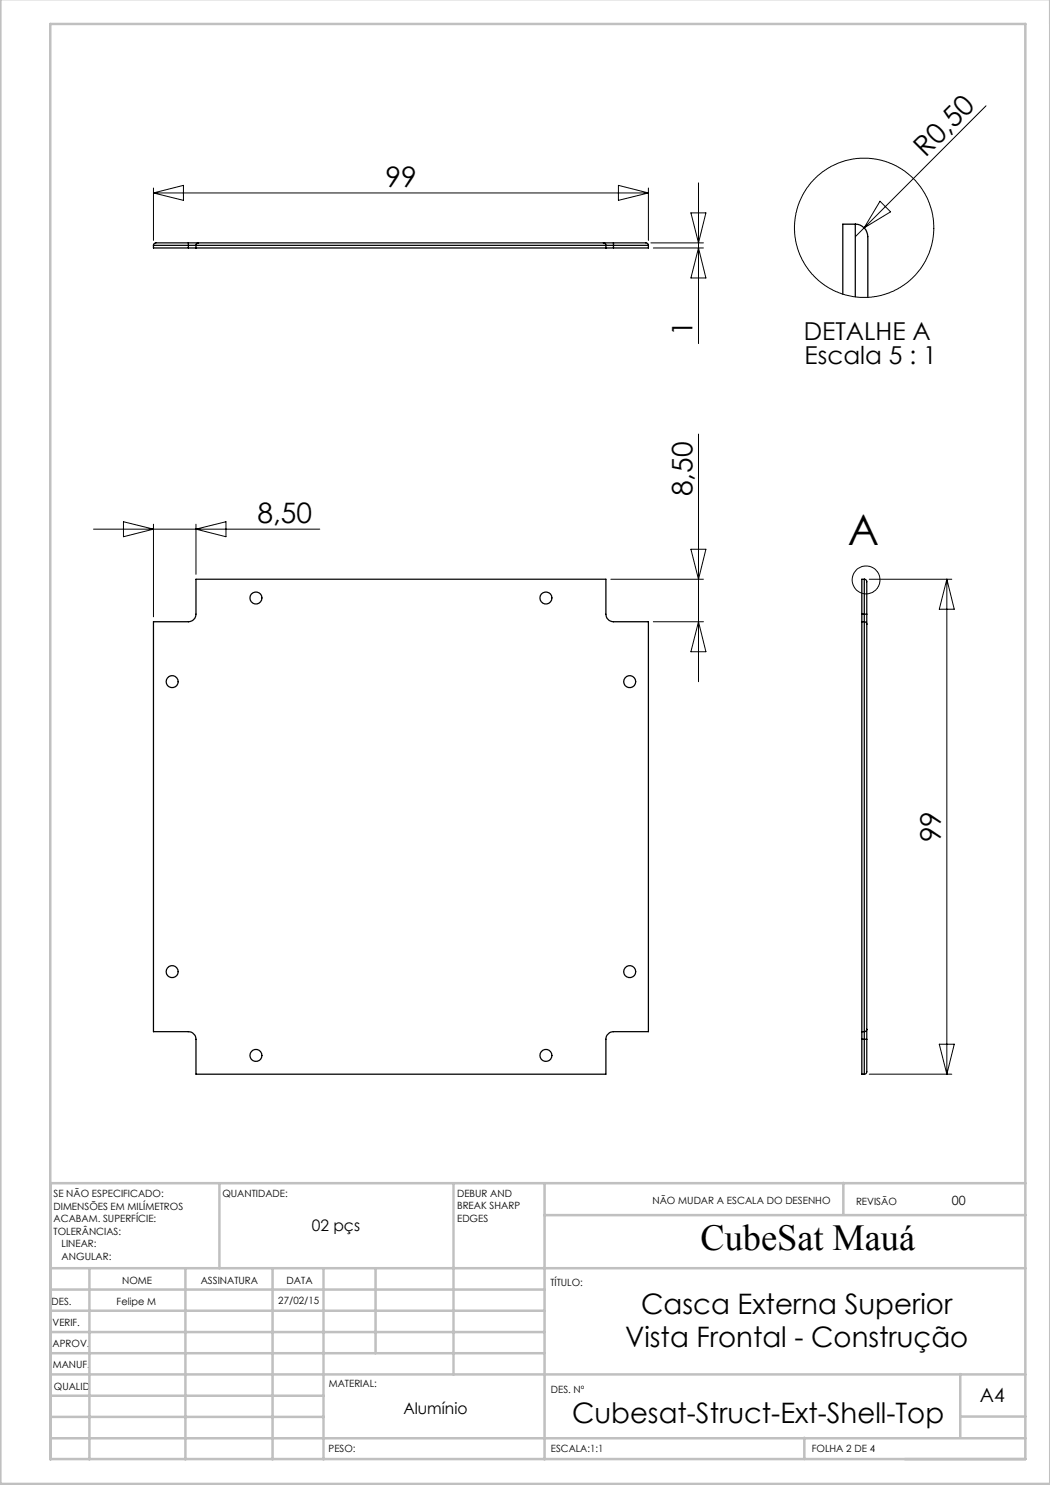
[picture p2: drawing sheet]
<svg xmlns="http://www.w3.org/2000/svg" width="210mm" height="297mm" viewBox="0 0 210 297" stroke-linecap="round" stroke-linejoin="round" font-family="sans-serif">
<g fill="none" stroke="#000" stroke-width=".2">
<path d="M30.7 37.6v10.5M30.7 38.6h99M30.7 38.6l6-1.5v3zM123.7 37.1l6 1.5-6 1.5zM129.7 37.6v10.5M139.7 36.6v32.1M197.2 21.2l-26.1 26.1M130.2 48.6h10.5M130.7 49.6h10M138.2 42.6h3l-1.5 6zM139.7 49.6l1.5 6h-3zM176 40.2l2.1 2.2-5.3 3.2z"/>
<path d="M139.7 86.8v49.5M18.7 105.8h45.3M24.7 104.3l6 1.5-6 1.5zM30.7 104.8v18.6M39.2 104.8v10.1M39.2 105.8l6-1.5v3zM122.2 115.8h18.5M138.2 109.9h3l-1.5 5.9zM173.8 115.8h16.6M189.4 115.8v99M189.4 115.8l1.5 6h-3zM130.7 124.4h10"/>
<path d="M139.7 124.4l1.5 5.9h-3zM173.8 214.8h16.6M187.9 208.8h3l-1.5 6z"/>
<circle cx="172.8" cy="45.6" r="13.9"/>
<circle cx="173.2" cy="116" r="2.77"/>
</g>
<g fill="none" stroke="#c0c0c0" stroke-width=".5">
<path d="M.1 -.1v296.9h209.9v-296.9M10.1 4.8h195v287h-195zM43.9 236.6v17M90.7 236.6v38.3M108.9 236.6v55.3M168.7 236.6v6.3M205.1 236.6h-195v55.3M10.1 253.6h195M10.1 257.9h98.8M17.9 253.6v38.3M37.1 253.6v38.3M54.5 253.6v38.3"/>
<path d="M64.7 253.6v38.3M75.1 253.6v17M108.9 243h96.2M10.1 270.6h98.8M10.1 266.4h98.8M10.1 262.1h98.8M10.1 279.1h54.6M10.1 274.9h195M192.1 274.8v12.7M10.1 287.7h195M10.1 283.4h54.6M160.9 287.5v4.3"/>
<path d="M192.1 283.3h13"/>
</g>
<g fill="none" stroke="#000" stroke-width=".25">
<path d="M30.7 49.1v.5h7M30.7 49.1h7M37.7 49.1h1.5M37.7 48.6v.5M37.7 48.6h2M37.7 49.6h1.5M37.7 48.6h-6.5l-.4 .1-.1 .4M37.7 49.1v.5M39.2 49.1v.5M39.2 49.6h82M39.2 49.1h82M39.7 48.6l-.4 .2-.1 .3"/>
<path d="M39.7 48.6h81M120.7 48.6l.3 .1 .2 .4M120.7 48.6h2M121.2 49.1h1.5M121.2 49.6h1.5M121.2 49.1v.5M122.7 48.6v.5M122.7 48.6h6.5l.4 .2 .1 .3M122.7 49.1h7M122.7 49.1v.5M129.7 49.1v.5h-7M171.1 44.8a2.53 2.53 0 0 1 2.5 2.5v12.2"/>
<path d="M171.1 44.8v14.6M171.1 44.8h-2.5v14M172.9 115.8l.2 .1 .3 .3v6.6M172.9 115.8h-.5v7M172.9 115.8v7M30.7 124.4h7a1.57 1.57 0 0 0 1.5-1.6v-7h82v7a1.57 1.57 0 0 0 1.5 1.6h7v81.9h-7a1.57 1.57 0 0 0-1.5 1.6v6.9h-82v-6.9a1.57 1.57 0 0 0-1.5-1.6h-7zM172.4 122.8v1.6M172.4 124.4h.5M172.4 124.4v81.9M172.4 122.8h.5M172.9 124.4l.3 .1 .2 .3M172.9 122.8v1.6"/>
<path d="M172.9 122.8h.5M172.9 124.4v81.9M173.4 122.8v2M173.4 124.8v81M172.4 206.3v1.6M172.4 206.3h.5M172.4 207.9v6.9h.5M172.4 207.9h.5M172.9 206.3v1.6M172.9 207.9h.5M172.9 207.9v6.9M173.4 205.8l-.1 .3-.4 .2"/>
<path d="M173.4 205.8v2.1M173.4 207.9v6.6l-.3 .3h-.2"/>
<circle cx="51.2" cy="119.6" r="1.2"/>
<circle cx="109.2" cy="119.6" r="1.2"/>
<circle cx="34.4" cy="136.3" r="1.2"/>
<circle cx="125.9" cy="136.3" r="1.2"/>
<circle cx="34.4" cy="194.3" r="1.2"/>
<circle cx="125.9" cy="194.3" r="1.2"/>
<circle cx="51.2" cy="211.1" r="1.2"/>
<circle cx="109.2" cy="211.1" r="1.2"/>
</g>
<text font-size="8.5" x="169.5" y="108.9">A</text>
<text font-size="7.3" x="140.1" y="249.9">CubeSat Mauá</text>
<g font-size="5.6">
<text x="185.1" y="31.6" transform="rotate(-45 185.1 31.6)">R0,50</text>
<text x="77.1" y="37.3">99</text>
<text x="138.5" y="67.1" transform="rotate(-90 138.5 67.1)">1</text>
<text x="138.5" y="99.3" transform="rotate(-90 138.5 99.3)">8,50</text>
<text x="51.5" y="104.6">8,50</text>
<text x="188.2" y="168.4" transform="rotate(-90 188.2 168.4)">99</text>
<text x="128.2" y="262.7">Casca Externa Superior</text>
<text x="125" y="269.5">Vista Frontal - Construção</text>
<text x="114.4" y="284.6">Cubesat-Struct-Ext-Shell-Top</text>
</g>
<g font-size="4.9">
<text x="160.7" y="67.9">DETALHE A</text>
<text x="160.9" y="72.9">Escala 5 : 1</text>
</g>
<text font-size="3.9" x="196" y="280.4">A4</text>
<g font-size="3.2">
<text x="62.3" y="246.3">02 pçs</text>
<text x="80.7" y="282.8">Alumínio</text>
</g>
<text font-size="2.5" x="190.4" y="240.9">00</text>
<g font-size="2">
<text x="10.7" y="239.5">SE NÃO ESPECIFICADO:</text>
<text x="44.5" y="239.5">QUANTIDADE:</text>
<text x="91.4" y="239.4">DEBUR AND</text>
<text x="10.7" y="242">DIMENSÕES EM MILÍMETROS</text>
<text x="10.7" y="244.5">ACABAM. SUPERFÍCIE:</text>
<text x="91.4" y="241.9">BREAK SHARP</text>
<text x="91.4" y="244.4">EDGES</text>
<text x="130.5" y="240.8">NÃO MUDAR A ESCALA DO DESENHO</text>
<text x="171.2" y="241">REVISÃO</text>
<text x="10.7" y="247">TOLERÂNCIAS:</text>
<text x="12.3" y="249.5">LINEAR:</text>
<text x="12.3" y="252">ANGULAR:</text>
<text x="24.4" y="256.9">NOME</text>
<text x="40.1" y="256.8">ASSINATURA</text>
<text x="57.3" y="256.8">DATA</text>
<text x="110.1" y="257.1">TÍTULO:</text>
<text x="10.3" y="260.9">DES.</text>
<text x="23.3" y="261">Felipe M</text>
<text x="55.7" y="260.8">27/02/15</text>
<text x="10.5" y="269.3">APROV.</text>
<text x="10.5" y="265.2">VERIF.</text>
<text x="10.6" y="273.6">MANUF.</text>
<text x="10.8" y="278">QUALID</text>
<text x="65.8" y="277.4">MATERIAL:</text>
<text x="110.2" y="278.5">DES. Nº</text>
<text x="65.7" y="290.4">PESO:</text>
<text x="110.2" y="290.5">ESCALA:1:1</text>
<text x="162.4" y="290.4">FOLHA 2 DE 4</text>
</g>
</svg>
